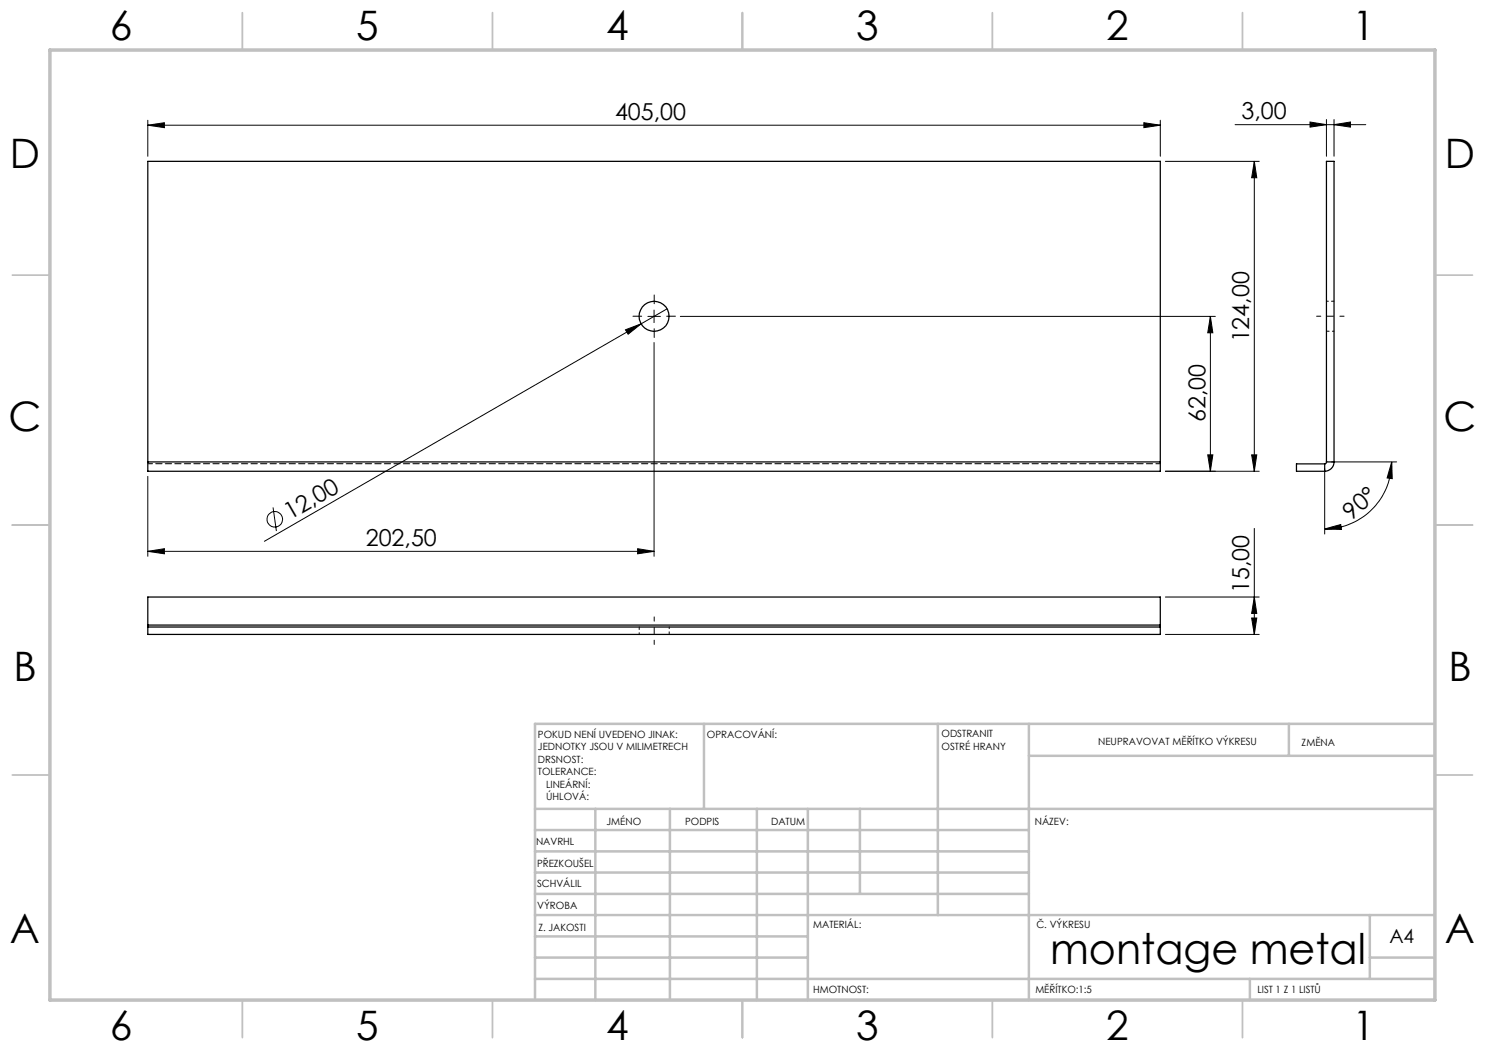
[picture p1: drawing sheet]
<svg xmlns="http://www.w3.org/2000/svg" width="297mm" height="210mm" viewBox="0 0 297 210" stroke-linecap="round" stroke-linejoin="round" font-family="sans-serif">
<g fill="none" stroke="#000" stroke-width=".2">
<path d="M29.6 25l3.3-.5v1zM29.6 24.1v7.1M29.6 25h202.5M228.8 24.5l3.3 .5-3.3 .5zM232.1 24.1v7.1M233.1 32.3h18.7M247 24.9h26.2M250.9 32.3l.5 3.3h-1.1zM250.9 32.3v62M262 24.4l3.3 .5-3.3 .5zM265.3 23.9v7.3M266.8 24.9l3.3-.5v1z"/>
<path d="M266.8 23.9v7.3M125.1 66l3.1-1.2-2.6 2zM128.2 64.8l-75.3 43.5M129.6 63.3h2.5M130.8 62v2.5M130.8 68.5v42.8M133.4 61.8l-5.2 3M136.1 63.3h107M242.1 63.3v31M242.1 63.3l.5 3.3h-1.1zM29.6 95.3v16M241.5 91h1.1l-.5 3.3z"/>
<path d="M250.3 91h1.1l-.5 3.3zM251.8 94.3h-18.7M264.9 93.8v13M266.3 92.4h13M278.3 92.4l.1 3.3-1-.1zM278.3 92.4a13.4 13.4 0 0 1-13.4 13.4M29.6 110.3l3.3-.6v1.1zM29.6 110.3h101.2M54.6 101.5l.7 4.7M127.5 109.7l3.3 .6-3.3 .5zM233.1 119.4h18.7M250.9 105.7v21.2"/>
<path d="M250.9 119.4l.5 3.3h-1.1zM264.9 105.8l3.2-.9 .2 1zM233.1 126.9h18.7M250.3 123.6h1.1l-.5 3.3z"/>
<circle cx="55" cy="103.8" r="1.56"/>
</g>
<path d="M128.3 63.2h-1.7M130.8 60.7v-1.7M130.8 65.7v1.8M133.3 63.2h1.8" fill="none" stroke="#000" stroke-width=".2" stroke-dasharray="15.2 1.3 1.3 1.3"/>
<path d="M263.3 63.2h5.5M130.8 123.4v5.5" fill="none" stroke="#000" stroke-width=".2" stroke-dasharray="15.2 1.3 1.3 1.3" stroke-dashoffset="14.4"/>
<g fill="none" stroke="#c0c0c0" stroke-width=".35">
<path d="M48.5 2.5v7.5M98.5 2.5v7.5M148.5 2.5v7.5M198.5 2.5v7.5M248.5 2.5v7.5M2.5 55h7.5M287 55h7.5M2.5 105h7.5M287 105h7.5M2.5 155h7.5M287 155h7.5M48.5 200v7.5"/>
<path d="M98.5 200v7.5M148.5 200v7.5M198.5 200v7.5M248.5 200v7.5"/>
</g>
<g fill="none" stroke="#c0c0c0" stroke-width=".5">
<path d="M140.8 144.8v17M187.6 144.8v38.2M205.8 144.8v55.2M205.8 151.2h81.2M257.8 144.8v6.4M287 144.8h-180v55.2M107 161.8h180M107 178.8h98.8M107 174.5h98.8M107 170.3h98.8M107 166h98.8M119.1 161.8v38.2"/>
<path d="M134 161.8v38.2M151.4 161.8v38.2M161.6 161.8v38.2M172 161.8v17M107 195.8h180M107 191.5h54.6M107 187.3h54.6M107 183h180M250 195.8v4.2M274 191.5h13M274 183v12.8"/>
</g>
<path d="M10 10h277v190h-277z" fill="none" stroke="#c0c0c0" stroke-width=".7"/>
<g fill="#000">
<path d="M125.1 66l3.1-1.2-2.6 2z"/>
<path d="M29.6 25l3.3-.5v1zM228.8 24.5l3.3 .5-3.3 .5zM262 24.4l3.3 .5-3.3 .5zM266.8 24.9l3.3-.5v1z"/>
<path d="M242.1 63.3l.5 3.3h-1.1zM241.5 91h1.1l-.5 3.3zM250.9 119.4l.5 3.3h-1.1zM250.3 123.6h1.1l-.5 3.3z"/>
<path d="M250.3 91h1.1l-.5 3.3zM250.9 32.3l.5 3.3h-1.1z"/>
<path d="M127.5 109.7l3.3 .6-3.3 .5zM29.6 110.3l3.3-.6v1.1z"/>
<path d="M264.9 105.8l3.2-.9 .2 1zM278.3 92.4l.1 3.3-1-.1z"/>
</g>
<g fill="none" stroke="#000" stroke-width=".25">
<path d="M29.6 92.4v1.9h202.5v-1.9M29.6 92.4h202.5M29.6 92.4v-60.1h202.5v60.1M264.9 92.8h-5.6v1.5h5.6M264.9 92.8v1.5M265.3 92.4v.2l-.4 .2M265.3 92.4h1.5M265.3 92.4v-60.1h1.5v60.1M266.8 92.4a1.87 1.87 0 0 1-1.9 1.9M29.6 125v.4M29.6 125v-5.6h202.5v5.6M29.6 125.4v1.5h202.5v-1.5"/>
<path d="M29.6 125.4h202.5M29.6 125h202.5M232.1 125v.4"/>
<circle cx="130.8" cy="63.3" r="3"/>
</g>
<path d="M232.1 92.7h-202.5" fill="none" stroke="#000" stroke-width=".2" stroke-dasharray="1.3 .6" stroke-dashoffset=".4"/>
<path d="M265.3 66.2h1.5M266.8 60.2h-1.5M127.8 125.4v1.5M133.8 126.9v-1.5" fill="none" stroke="#000" stroke-width=".2" stroke-dasharray="1.3 .6" stroke-dashoffset=".8"/>
<text font-size="8.5" x="210" y="192.7">montage metal</text>
<g font-size="8.1">
<text x="22" y="8">6</text>
<text x="71.2" y="8">5</text>
<text x="121.2" y="8">4</text>
<text x="171.3" y="8">3</text>
<text x="221.3" y="8">2</text>
<text x="270.5" y="8">1</text>
<text x="2" y="33.6">D</text>
<text x="289" y="33.6">D</text>
<text x="1.7" y="86.1">C</text>
<text x="288.7" y="86.1">C</text>
<text x="2.7" y="136.1">B</text>
<text x="289.7" y="136.1">B</text>
<text x="2" y="188.6">A</text>
<text x="289" y="188.6">A</text>
<text x="22" y="208">6</text>
<text x="71.2" y="208">5</text>
<text x="121.2" y="208">4</text>
<text x="171.3" y="208">3</text>
<text x="221.3" y="208">2</text>
<text x="270.5" y="208">1</text>
</g>
<g font-size="4.7">
<text x="248.3" y="23.9">3,00</text>
<text x="123" y="24">405,00</text>
<text x="249.9" y="68.5" transform="rotate(-90 249.9 68.5)">124,00</text>
<text x="241.1" y="84.5" transform="rotate(-90 241.1 84.5)">62,00</text>
<text x="58.1" y="104" transform="rotate(-30 58.1 104)">12,00</text>
<text x="270.2" y="104.1" transform="rotate(-40 270.2 104.1)">90°</text>
<text x="73.1" y="109.2">202,50</text>
<text x="249.9" y="118.6" transform="rotate(-90 249.9 118.6)">15,00</text>
</g>
<text font-size="3.9" x="277.9" y="188.5">A4</text>
<g font-size="2">
<text x="107.6" y="147.6">POKUD NENÍ UVEDENO JINAK:</text>
<text x="141.4" y="147.6">OPRACOVÁNÍ:</text>
<text x="188.3" y="147.5">ODSTRANIT</text>
<text x="188.3" y="150">OSTRÉ HRANY</text>
<text x="219.6" y="149">NEUPRAVOVAT MĚŘÍTKO VÝKRESU</text>
<text x="260.3" y="149.2">ZMĚNA</text>
<text x="107.6" y="150.1">JEDNOTKY JSOU V MILIMETRECH</text>
<text x="107.6" y="152.6">DRSNOST:</text>
<text x="107.6" y="155.1">TOLERANCE:</text>
<text x="109.2" y="157.6">LINEÁRNÍ:</text>
<text x="109.2" y="160.1">ÚHLOVÁ:</text>
<text x="121.3" y="165">JMÉNO</text>
<text x="137" y="164.9">PODPIS</text>
<text x="154.2" y="164.9">DATUM</text>
<text x="207" y="164.9">NÁZEV:</text>
<text x="107.2" y="169.1">NAVRHL</text>
<text x="107.4" y="173.3">PŘEZKOUŠEL</text>
<text x="107.4" y="177.4">SCHVÁLIL</text>
<text x="107.5" y="181.8">VÝROBA</text>
<text x="162.6" y="185.5">MATERIÁL:</text>
<text x="207.3" y="185.5">Č. VÝKRESU</text>
<text x="107.7" y="186.1">Z. JAKOSTI</text>
<text x="162.6" y="198.5">HMOTNOST:</text>
<text x="207.1" y="198.6">MĚŘÍTKO:1:5</text>
<text x="251.5" y="198.6">LIST 1 Z 1 LISTŮ</text>
</g>
</svg>
